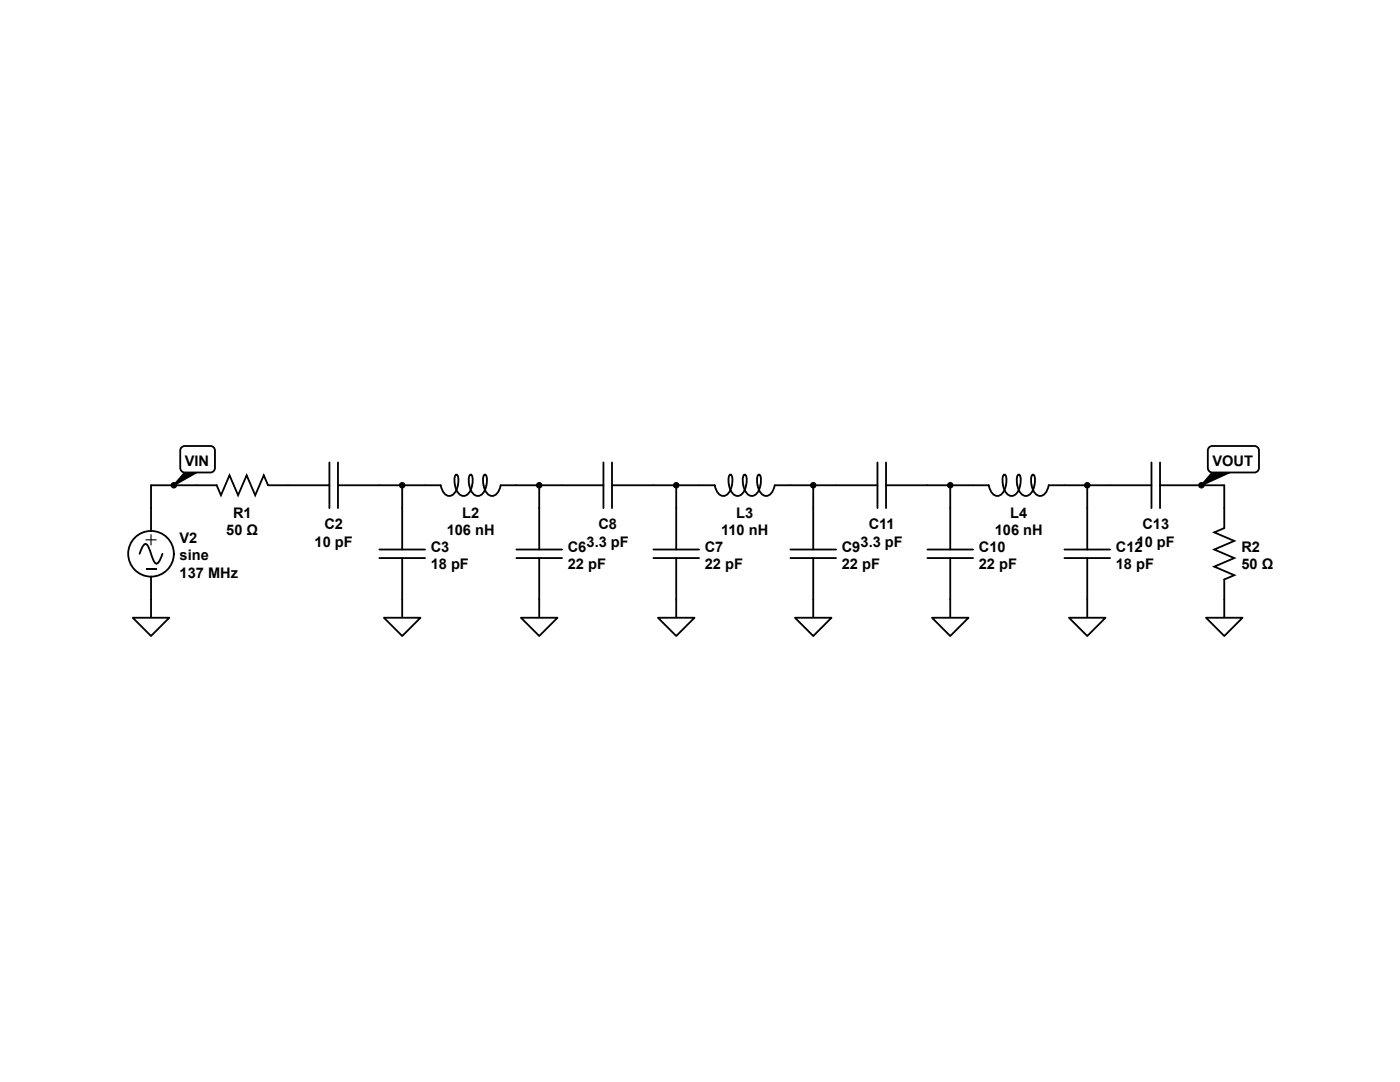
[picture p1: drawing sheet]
<svg xmlns="http://www.w3.org/2000/svg" width="279mm" height="216mm" viewBox="0 0 279 216" stroke-linecap="round" stroke-linejoin="round" font-family="sans-serif">
<path d="M36.9 94.3h2.3l-4.5 2.5zM242 94.3h3.4l-5.6 2.5z" fill="#000"/>
<path d="M36.9 94.3h2.3l-4.5 2.5zM242 94.3h3.4l-5.6 2.5z" fill="none" stroke="#000" stroke-width=".36"/>
<circle cx="30.1" cy="110.5" r="4.6" fill="#fff"/>
<g fill="none" stroke="#000" stroke-width=".36">
<path d="M27.9 110.5l.4-1 .6-1a1.38 1.38 0 0 1 1 1.4l.5 1.2a1.38 1.38 0 0 0 .9 1.4l.7-.9 .4-1.1M30.1 101.4v4.5M30.1 115.1v8.2"/>
<circle cx="30.1" cy="110.5" r="4.6"/>
</g>
<path d="M30 106.6h.3v1h.9v.2h-.9v1h-.3v-1h-1v-.2h1z" fill="#000"/>
<path d="M29.1 113.5h2.1" fill="none" stroke="#000" stroke-width=".23"/>
<path d="M26.5 123.3h7.3l-3.7 3.6z" fill="#fff"/>
<path d="M57.5 96.8h-4l-.9-2-1.7 4-1.7-4-1.7 4-1.7-4-1.7 4-.9-2h-13.1v4.6M244.3 101.4v4l-2 .8 4 1.7-4 1.7 4 1.8-4 1.7 4 1.7-2 .8v7.7M26.5 123.3h7.3l-3.7 3.6z" fill="none" stroke="#000" stroke-width=".36"/>
<path d="M240.7 123.3h7.3l-3.7 3.6z" fill="#fff"/>
<path d="M240.7 123.3h7.3l-3.7 3.6z" fill="none" stroke="#000" stroke-width=".36"/>
<path d="M36.2 89.3l.7-.3h5.1a.91 .91 0 0 1 .9 .9v3.5a.91 .91 0 0 1-.9 .9h-5.1a.91 .91 0 0 1-.9-.9v-3.5z" fill="#fff"/>
<path d="M36.2 89.3l.7-.3h5.1a.91 .91 0 0 1 .9 .9v3.5a.91 .91 0 0 1-.9 .9h-5.1a.91 .91 0 0 1-.9-.9v-3.5zM57.5 96.8h8.2M65.7 92.3v9.1M67.5 96.8h8.2M67.5 92.3v9.1M84.8 96.8h3.2a2.11 2.11 0 0 0 1.9 2.1 3.4 3.4 0 0 0 1.5-4l-.4-.2a3.5 3.5 0 0 0 .8 4 1.24 1.24 0 0 0 1.8-.4 3.6 3.6 0 0 0 .4-3.6h-.2a3.5 3.5 0 0 0 .9 4 1.24 1.24 0 0 0 1.8-.4 3.6 3.6 0 0 0 .4-3.6h-.2a3.5 3.5 0 0 0 .8 4 1.24 1.24 0 0 0 1.8-.4l.6-1.5h3.2M75.7 109.6h9.1M75.7 111.4h9.1M80.3 101.4v8.2M80.3 111.4v11.9" fill="none" stroke="#000" stroke-width=".36"/>
<path d="M76.6 123.3h7.3l-3.6 3.6z" fill="#fff"/>
<g fill="none" stroke="#000" stroke-width=".36">
<path d="M75.7 96.8h9.1M80.3 96.8v4.6M112.2 96.8h8.2M120.4 92.3v9.1M122.1 96.8h8.3M122.1 92.3v9.1M103.1 109.6h9.1M103.1 111.4h9.1M107.6 101.4v8.2M107.6 111.4v11.9M130.4 109.6h9.1M130.4 111.4h9.1"/>
<path d="M135 101.4v8.2M135 111.4v8.2M76.6 123.3h7.3l-3.6 3.6z"/>
</g>
<path d="M104 123.3h7.3l-3.7 3.6z" fill="#fff"/>
<path d="M139.5 96.8h3.1a2.11 2.11 0 0 0 2 2.1 3.4 3.4 0 0 0 1.4-4l-.3-.2a3.5 3.5 0 0 0 .8 4 1.24 1.24 0 0 0 1.8-.4 3.6 3.6 0 0 0 .4-3.6h-.2a3.5 3.5 0 0 0 .9 4 1.24 1.24 0 0 0 1.8-.4 3.6 3.6 0 0 0 .4-3.6h-.2a3.5 3.5 0 0 0 .8 4 1.24 1.24 0 0 0 1.8-.4l.6-1.5h3.1M135 119.6v3.7M104 123.3h7.3l-3.7 3.6z" fill="none" stroke="#000" stroke-width=".36"/>
<path d="M131.3 123.3h7.3l-3.6 3.6z" fill="#fff"/>
<g fill="none" stroke="#000" stroke-width=".36">
<path d="M107.6 96.8v4.6M135 96.8v4.6M166.9 96.8h8.2M175.1 92.3v9.1M176.8 96.8h8.3M176.8 92.3v9.1M157.7 109.6h9.2M157.7 111.4h9.2M162.3 101.4v8.2M162.3 111.4v8.2M185.1 109.6h9.1M185.1 111.4h9.1"/>
<path d="M189.6 101.4v8.2M189.6 111.4v8.2M217 119.6v3.7M131.3 123.3h7.3l-3.6 3.6z"/>
</g>
<path d="M213.3 123.3h7.3l-3.6 3.6z" fill="#fff"/>
<path d="M189.6 119.6v3.7M213.3 123.3h7.3l-3.6 3.6z" fill="none" stroke="#000" stroke-width=".36"/>
<path d="M186 123.3h7.3l-3.7 3.6z" fill="#fff"/>
<path d="M103.1 96.8h9.1M130.4 96.8h9.1M157.7 96.8h9.2M162.3 96.8v4.6M162.3 119.6v3.7M186 123.3h7.3l-3.7 3.6z" fill="none" stroke="#000" stroke-width=".36"/>
<path d="M158.7 123.3h7.2l-3.6 3.6z" fill="#fff"/>
<path d="M185.1 96.8h12.2a2.11 2.11 0 0 0 2 2.1 3.4 3.4 0 0 0 1.4-4l-.3-.2a3.5 3.5 0 0 0 .8 4 1.24 1.24 0 0 0 1.8-.4 3.6 3.6 0 0 0 .4-3.6h-.2a3.5 3.5 0 0 0 .8 4 1.24 1.24 0 0 0 1.9-.4 3.6 3.6 0 0 0 .4-3.6h-.2a3.5 3.5 0 0 0 .8 4 1.24 1.24 0 0 0 1.8-.4l.6-1.5h20.5M189.6 96.8v4.6M217 96.8v12.8M229.8 92.3v9.1M231.5 96.8h12.8v4.6M231.5 92.3v9.1M212.4 109.6h9.1M212.4 111.4h9.1M217 111.4v8.2M158.7 123.3h7.2l-3.6 3.6z" fill="none" stroke="#000" stroke-width=".36"/>
<path d="M241.3 89.3l.7-.3h8.3a.91 .91 0 0 1 1 .9v3.5a.91 .91 0 0 1-1 .9h-8.3a.91 .91 0 0 1-1-.9v-3.5z" fill="#fff"/>
<path d="M241.3 89.3l.7-.3h8.3a.91 .91 0 0 1 1 .9v3.5a.91 .91 0 0 1-1 .9h-8.3a.91 .91 0 0 1-1-.9v-3.5z" fill="none" stroke="#000" stroke-width=".36"/>
<g fill="#000">
<circle cx="34.7" cy="96.8" r=".55"/>
<circle cx="80.3" cy="96.8" r=".55"/>
<circle cx="107.6" cy="96.8" r=".55"/>
<circle cx="135" cy="96.8" r=".55"/>
<circle cx="162.3" cy="96.8" r=".55"/>
<circle cx="189.6" cy="96.8" r=".55"/>
<circle cx="217" cy="96.8" r=".55"/>
<circle cx="239.8" cy="96.8" r=".55"/>
</g>
<g fill="none" stroke="#000" stroke-width=".2">
<circle cx="34.7" cy="96.8" r=".55"/>
<circle cx="80.3" cy="96.8" r=".55"/>
<circle cx="107.6" cy="96.8" r=".55"/>
<circle cx="135" cy="96.8" r=".55"/>
<circle cx="162.3" cy="96.8" r=".55"/>
<circle cx="189.6" cy="96.8" r=".55"/>
<circle cx="217" cy="96.8" r=".55"/>
<circle cx="239.8" cy="96.8" r=".55"/>
</g>
<g font-size="2.9">
<text x="36.9" y="93">VIN</text>
<text x="242" y="93">VOUT</text>
<text x="45.2" y="106.8">50 Ω</text>
<text x="46.5" y="103.3">R1</text>
<text x="64.7" y="105.6">C2</text>
<text x="89.2" y="106.8">106 nH</text>
<text x="92.2" y="103.3">L2</text>
<text x="119.4" y="105.6">C8</text>
<text x="143.9" y="106.8">110 nH</text>
<text x="146.9" y="103.3">L3</text>
<text x="173.4" y="105.6">C11</text>
<text x="198.5" y="106.8">106 nH</text>
<text x="201.6" y="103.3">L4</text>
<text x="228" y="105.6">C13</text>
<text x="35.8" y="108.3">V2</text>
<text x="35.8" y="111.8">sine</text>
<text x="62.8" y="109.1">10 pF</text>
<text x="86" y="110.1">C3</text>
<text x="86" y="113.6">18 pF</text>
<text x="113.3" y="110.1">C6</text>
<text x="113.3" y="113.6">22 pF</text>
<text x="117.1" y="109.1">3.3 pF</text>
<text x="140.7" y="110.1">C7</text>
<text x="140.7" y="113.6">22 pF</text>
<text x="168" y="110.1">C9</text>
<text x="168" y="113.6">22 pF</text>
<text x="171.8" y="109.1">3.3 pF</text>
<text x="195.3" y="110.1">C10</text>
<text x="195.3" y="113.6">22 pF</text>
<text x="222.7" y="110.1">C12</text>
<text x="222.7" y="113.6">18 pF</text>
<text x="226.8" y="109.1">10 pF</text>
<text x="247.7" y="110.1">R2</text>
<text x="247.7" y="113.6">50 Ω</text>
<text x="35.8" y="115.3">137 MHz</text>
</g>
</svg>
